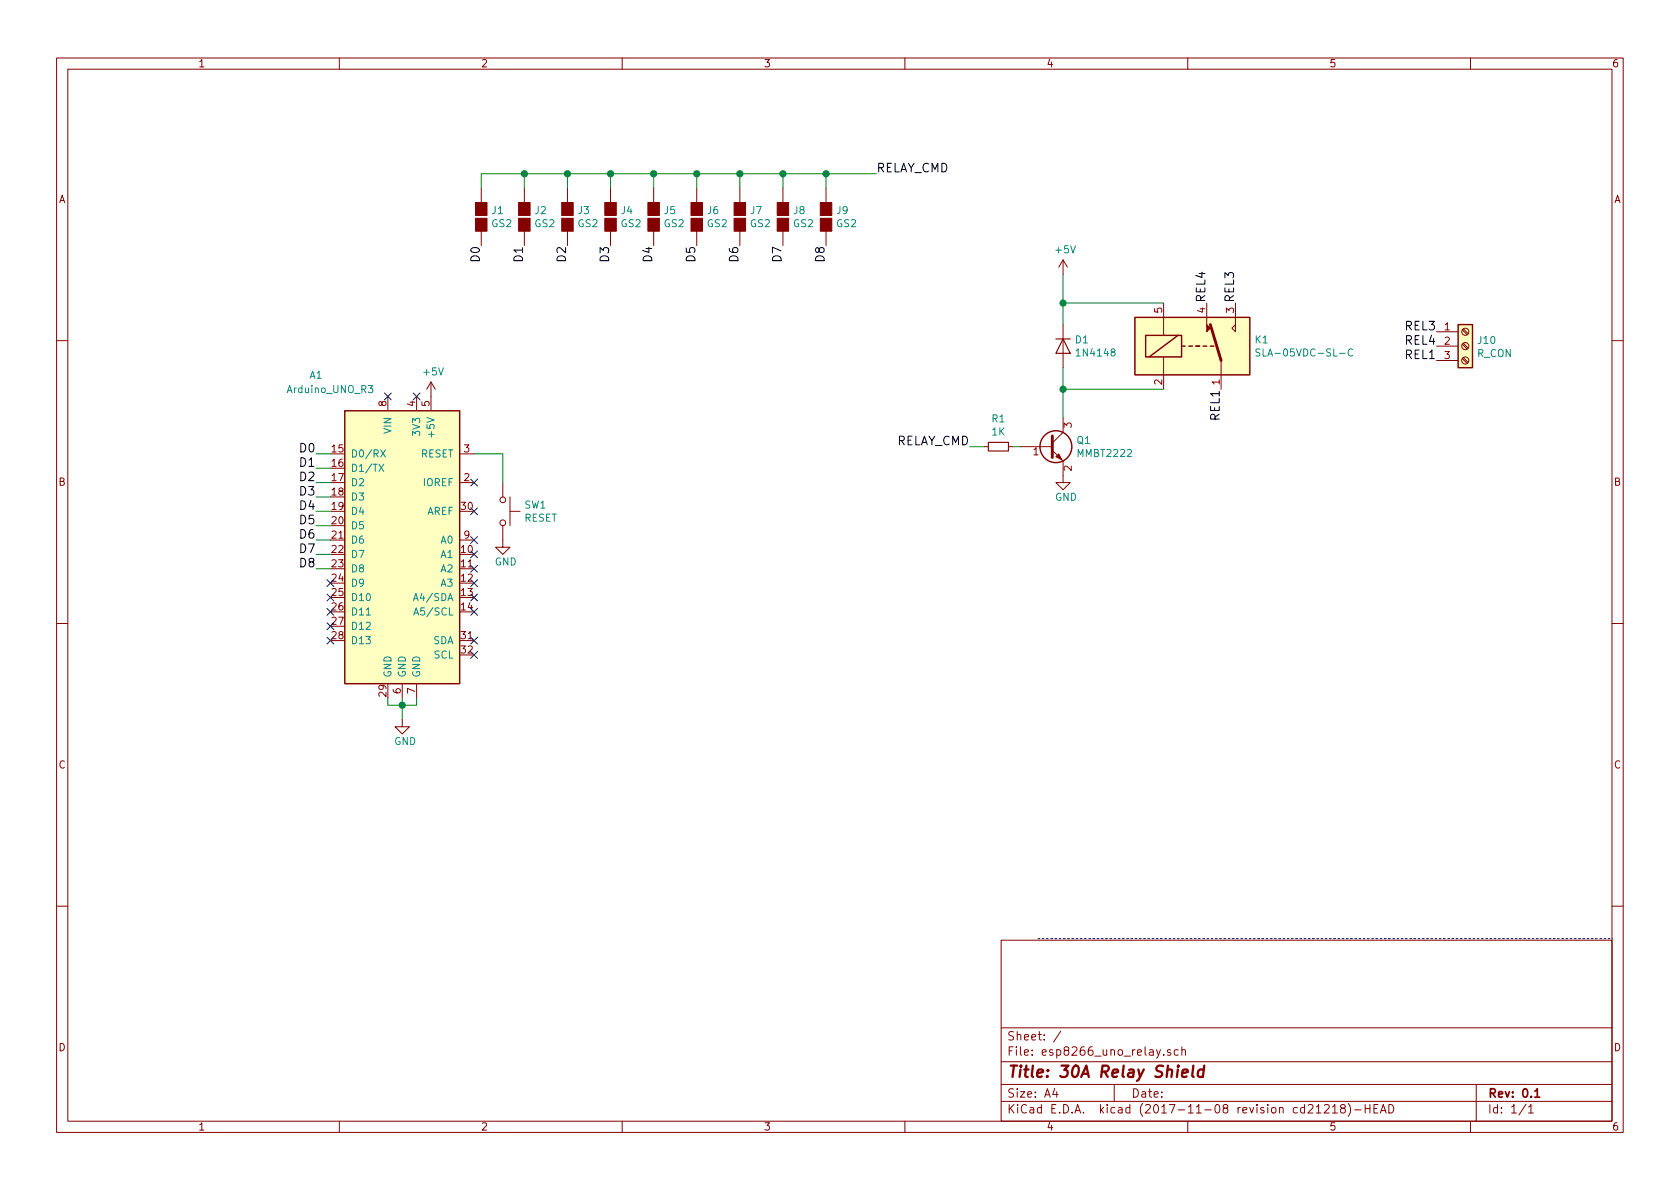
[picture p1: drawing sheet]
EESchema Schematic File Version 4
EELAYER 26 0
EELAYER END
$Descr A4 11693 8268
encoding utf-8
Sheet 1 1
Title "30A Relay Shield"
Date ""
Rev "0.1"
Comp ""
Comment1 ""
Comment2 ""
Comment3 ""
Comment4 ""
$EndDescr
$Comp
L esp8266_uno_relay-archive:Arduino_UNO_R3 A1
U 1 1
P 2800 3750
F 0 "A1" H 2200 4900 50  0000 C CNN
F 1 "Arduino_UNO_R3" H 2300 4800 50  0000 C CNN
F 2 "Modules:Arduino_UNO_R3" H 2950 2700 50  0001 L CNN
F 3 "https://www.arduino.cc/en/Main/arduinoBoardUno" H 2600 4800 50  0001 C CNN
	1    2800 3750
	1    0    0    -1  
$EndComp
Wire Notes Line
	7225 6525 11225 6525
Wire Wire Line
	2700 4850 2700 4900
Wire Wire Line
	2700 4900 2800 4900
Wire Wire Line
	2900 4900 2900 4850
Wire Wire Line
	2800 4850 2800 4900
Connection ~ 2800 4900
NoConn ~ 3300 4050
NoConn ~ 3300 3950
NoConn ~ 3300 3850
NoConn ~ 3300 3350
NoConn ~ 3300 3550
NoConn ~ 2700 2750
$Comp
L esp8266_uno_relay-archive:SW_Push SW1
U 1 1
P 3500 3550
F 0 "SW1" V 3454 3698 50  0000 L CNN
F 1 "RESET" V 3545 3698 50  0000 L CNN
F 2 "Buttons_Switches_THT:SW_PUSH_6mm" H 3500 3750 50  0001 C CNN
F 3 "" H 3500 3750 50  0001 C CNN
	1    3500 3550
	0    1    1    0   
$EndComp
$Comp
L esp8266_uno_relay-archive:GND #PWR03
U 1 1
P 3500 3750
F 0 "#PWR03" H 3500 3500 50  0001 C CNN
F 1 "GND" H 3600 3600 50  0000 R CNN
F 2 "" H 3500 3750 50  0000 C CNN
F 3 "" H 3500 3750 50  0000 C CNN
	1    3500 3750
	1    0    0    -1  
$EndComp
Wire Wire Line
	3500 3350 3500 3150
Wire Wire Line
	3500 3150 3300 3150
NoConn ~ 2300 4050
NoConn ~ 2300 4150
NoConn ~ 2300 4250
NoConn ~ 2300 4350
NoConn ~ 2300 4450
$Comp
L esp8266_uno_relay-archive:GND #PWR01
U 1 1
P 2800 5000
F 0 "#PWR01" H 2800 4750 50  0001 C CNN
F 1 "GND" H 2900 4850 50  0000 R CNN
F 2 "" H 2800 5000 50  0000 C CNN
F 3 "" H 2800 5000 50  0000 C CNN
	1    2800 5000
	1    0    0    -1  
$EndComp
NoConn ~ 3300 4450
NoConn ~ 3300 4550
$Comp
L esp8266_uno_relay-archive:+5V #PWR02
U 1 1
P 3000 2750
F 0 "#PWR02" H 3000 2600 50  0001 C CNN
F 1 "+5V" H 3015 2923 50  0000 C CNN
F 2 "" H 3000 2750 50  0000 C CNN
F 3 "" H 3000 2750 50  0000 C CNN
	1    3000 2750
	1    0    0    -1  
$EndComp
$Comp
L esp8266_uno_relay-archive:G5LE-1 K1
U 1 1
P 8300 2400
F 0 "K1" H 8730 2446 50  0000 L CNN
F 1 "SLA-05VDC-SL-C" H 8730 2355 50  0000 L CNN
F 2 "myfootprints.pretty:SLA-5VDC-SL" H 8750 2350 50  0001 L CNN
F 3 "http://www.omron.com/ecb/products/pdf/en-g5le.pdf" H 8300 2000 50  0001 C CNN
	1    8300 2400
	1    0    0    -1  
$EndComp
$Comp
L esp8266_uno_relay-archive:1N4148 D1
U 1 1
P 7400 2400
F 0 "D1" V 7354 2479 50  0000 L CNN
F 1 "1N4148" V 7445 2479 50  0000 L CNN
F 2 "Diodes_THT:D_DO-35_SOD27_P10.16mm_Horizontal" H 7400 2225 50  0001 C CNN
F 3 "http://www.nxp.com/documents/data_sheet/1N4148_1N4448.pdf" H 7400 2400 50  0001 C CNN
	1    7400 2400
	0    1    1    0   
$EndComp
$Comp
L esp8266_uno_relay-archive:BC817 Q1
U 1 1
P 7300 3100
F 0 "Q1" H 7491 3146 50  0000 L CNN
F 1 "MMBT2222" H 7491 3055 50  0000 L CNN
F 2 "TO_SOT_Packages_SMD:SOT-23" H 7500 3025 50  0001 L CIN
F 3 "http://www.fairchildsemi.com/ds/BC/BC817.pdf" H 7300 3100 50  0001 L CNN
	1    7300 3100
	1    0    0    -1  
$EndComp
Wire Wire Line
	7400 2550 7400 2700
Wire Wire Line
	7400 1900 7400 2100
Connection ~ 7400 2700
$Comp
L esp8266_uno_relay-archive:GND #PWR05
U 1 1
P 7400 3300
F 0 "#PWR05" H 7400 3050 50  0001 C CNN
F 1 "GND" H 7500 3150 50  0000 R CNN
F 2 "" H 7400 3300 50  0000 C CNN
F 3 "" H 7400 3300 50  0000 C CNN
	1    7400 3300
	1    0    0    -1  
$EndComp
$Comp
L esp8266_uno_relay-archive:R_Small R1
U 1 1
P 6950 3100
F 0 "R1" V 6754 3100 50  0000 C CNN
F 1 "1K" V 6845 3100 50  0000 C CNN
F 2 "Resistors_SMD:R_0805_HandSoldering" H 6950 3100 50  0001 C CNN
F 3 "" H 6950 3100 50  0001 C CNN
	1    6950 3100
	0    1    1    0   
$EndComp
Wire Wire Line
	7100 3100 7050 3100
Wire Wire Line
	6850 3100 6750 3100
Text Label 6750 3100 2    60   ~ 0
RELAY_CMD
$Comp
L esp8266_uno_relay-archive:GS2 J1
U 1 1
P 3350 1500
F 0 "J1" H 3418 1546 50  0000 L CNN
F 1 "GS2" H 3418 1455 50  0000 L CNN
F 2 "Connectors:GS2" V 3424 1500 50  0001 C CNN
F 3 "" H 3350 1500 50  0001 C CNN
	1    3350 1500
	1    0    0    -1  
$EndComp
$Comp
L esp8266_uno_relay-archive:GS2 J2
U 1 1
P 3650 1500
F 0 "J2" H 3718 1546 50  0000 L CNN
F 1 "GS2" H 3718 1455 50  0000 L CNN
F 2 "Connectors:GS2" V 3724 1500 50  0001 C CNN
F 3 "" H 3650 1500 50  0001 C CNN
	1    3650 1500
	1    0    0    -1  
$EndComp
$Comp
L esp8266_uno_relay-archive:GS2 J3
U 1 1
P 3950 1500
F 0 "J3" H 4018 1546 50  0000 L CNN
F 1 "GS2" H 4018 1455 50  0000 L CNN
F 2 "Connectors:GS2" V 4024 1500 50  0001 C CNN
F 3 "" H 3950 1500 50  0001 C CNN
	1    3950 1500
	1    0    0    -1  
$EndComp
$Comp
L esp8266_uno_relay-archive:GS2 J4
U 1 1
P 4250 1500
F 0 "J4" H 4318 1546 50  0000 L CNN
F 1 "GS2" H 4318 1455 50  0000 L CNN
F 2 "Connectors:GS2" V 4324 1500 50  0001 C CNN
F 3 "" H 4250 1500 50  0001 C CNN
	1    4250 1500
	1    0    0    -1  
$EndComp
$Comp
L esp8266_uno_relay-archive:GS2 J5
U 1 1
P 4550 1500
F 0 "J5" H 4618 1546 50  0000 L CNN
F 1 "GS2" H 4618 1455 50  0000 L CNN
F 2 "Connectors:GS2" V 4624 1500 50  0001 C CNN
F 3 "" H 4550 1500 50  0001 C CNN
	1    4550 1500
	1    0    0    -1  
$EndComp
$Comp
L esp8266_uno_relay-archive:GS2 J6
U 1 1
P 4850 1500
F 0 "J6" H 4918 1546 50  0000 L CNN
F 1 "GS2" H 4918 1455 50  0000 L CNN
F 2 "Connectors:GS2" V 4924 1500 50  0001 C CNN
F 3 "" H 4850 1500 50  0001 C CNN
	1    4850 1500
	1    0    0    -1  
$EndComp
$Comp
L esp8266_uno_relay-archive:GS2 J7
U 1 1
P 5150 1500
F 0 "J7" H 5218 1546 50  0000 L CNN
F 1 "GS2" H 5218 1455 50  0000 L CNN
F 2 "Connectors:GS2" V 5224 1500 50  0001 C CNN
F 3 "" H 5150 1500 50  0001 C CNN
	1    5150 1500
	1    0    0    -1  
$EndComp
$Comp
L esp8266_uno_relay-archive:GS2 J8
U 1 1
P 5450 1500
F 0 "J8" H 5518 1546 50  0000 L CNN
F 1 "GS2" H 5518 1455 50  0000 L CNN
F 2 "Connectors:GS2" V 5524 1500 50  0001 C CNN
F 3 "" H 5450 1500 50  0001 C CNN
	1    5450 1500
	1    0    0    -1  
$EndComp
$Comp
L esp8266_uno_relay-archive:GS2 J9
U 1 1
P 5750 1500
F 0 "J9" H 5818 1546 50  0000 L CNN
F 1 "GS2" H 5818 1455 50  0000 L CNN
F 2 "Connectors:GS2" V 5824 1500 50  0001 C CNN
F 3 "" H 5750 1500 50  0001 C CNN
	1    5750 1500
	1    0    0    -1  
$EndComp
Wire Wire Line
	3350 1300 3350 1200
Wire Wire Line
	3350 1200 3650 1200
Wire Wire Line
	5750 1200 5750 1300
Wire Wire Line
	5450 1300 5450 1200
Connection ~ 5450 1200
Wire Wire Line
	5150 1300 5150 1200
Connection ~ 5150 1200
Wire Wire Line
	4850 1300 4850 1200
Connection ~ 4850 1200
Wire Wire Line
	4550 1300 4550 1200
Connection ~ 4550 1200
Wire Wire Line
	4250 1300 4250 1200
Connection ~ 4250 1200
Wire Wire Line
	3950 1300 3950 1200
Connection ~ 3950 1200
Wire Wire Line
	3650 1300 3650 1200
Connection ~ 3650 1200
Connection ~ 5750 1200
Text Label 6100 1200 0    60   ~ 0
RELAY_CMD
Text Label 3350 1700 3    60   ~ 0
D0
Text Label 3650 1700 3    60   ~ 0
D1
Text Label 3950 1700 3    60   ~ 0
D2
Text Label 4250 1700 3    60   ~ 0
D3
Text Label 4550 1700 3    60   ~ 0
D4
Text Label 4850 1700 3    60   ~ 0
D5
Text Label 5150 1700 3    60   ~ 0
D6
Text Label 5450 1700 3    60   ~ 0
D7
Text Label 5750 1700 3    60   ~ 0
D8
Wire Wire Line
	2300 3150 2200 3150
Wire Wire Line
	2300 3250 2200 3250
Wire Wire Line
	2300 3350 2200 3350
Wire Wire Line
	2300 3450 2200 3450
Wire Wire Line
	2300 3550 2200 3550
Wire Wire Line
	2300 3650 2200 3650
Wire Wire Line
	2300 3750 2200 3750
Wire Wire Line
	2300 3850 2200 3850
Wire Wire Line
	2300 3950 2200 3950
Text Label 2200 3150 2    60   ~ 0
D0
Text Label 2200 3250 2    60   ~ 0
D1
Text Label 2200 3350 2    60   ~ 0
D2
Text Label 2200 3450 2    60   ~ 0
D3
Text Label 2200 3550 2    60   ~ 0
D4
Text Label 2200 3650 2    60   ~ 0
D5
Text Label 2200 3750 2    60   ~ 0
D6
Text Label 2200 3850 2    60   ~ 0
D7
Text Label 2200 3950 2    60   ~ 0
D8
Connection ~ 7400 2100
$Comp
L esp8266_uno_relay-archive:+5V #PWR04
U 1 1
P 7400 1900
F 0 "#PWR04" H 7400 1750 50  0001 C CNN
F 1 "+5V" H 7415 2073 50  0000 C CNN
F 2 "" H 7400 1900 50  0000 C CNN
F 3 "" H 7400 1900 50  0000 C CNN
	1    7400 1900
	1    0    0    -1  
$EndComp
$Comp
L esp8266_uno_relay-archive:Screw_Terminal_01x03 J10
U 1 1
P 10200 2400
F 0 "J10" H 10280 2442 50  0000 L CNN
F 1 "R_CON" H 10280 2351 50  0000 L CNN
F 2 "TerminalBlock_RND:TerminalBlock_RND_205-00002_Pitch5.00mm" H 10200 2400 50  0001 C CNN
F 3 "~" H 10200 2400 50  0001 C CNN
	1    10200 2400
	1    0    0    -1  
$EndComp
Text Label 8500 2700 3    60   ~ 0
REL1
Text Label 8400 2100 1    60   ~ 0
REL4
Text Label 8600 2100 1    60   ~ 0
REL3
Text Label 10000 2400 2    60   ~ 0
REL4
Text Label 10000 2500 2    60   ~ 0
REL1
Text Label 10000 2300 2    60   ~ 0
REL3
Wire Wire Line
	7400 2100 8100 2100
Wire Wire Line
	8100 2700 7400 2700
NoConn ~ 2900 2750
NoConn ~ 3300 3750
NoConn ~ 3300 4250
NoConn ~ 3300 4150
Wire Wire Line
	2800 4900 2900 4900
Wire Wire Line
	2800 4900 2800 5000
Wire Wire Line
	7400 2700 7400 2900
Wire Wire Line
	5450 1200 5750 1200
Wire Wire Line
	5150 1200 5450 1200
Wire Wire Line
	4850 1200 5150 1200
Wire Wire Line
	4550 1200 4850 1200
Wire Wire Line
	4250 1200 4550 1200
Wire Wire Line
	3950 1200 4250 1200
Wire Wire Line
	3650 1200 3950 1200
Wire Wire Line
	5750 1200 6100 1200
Wire Wire Line
	7400 2100 7400 2250
$EndSCHEMATC
